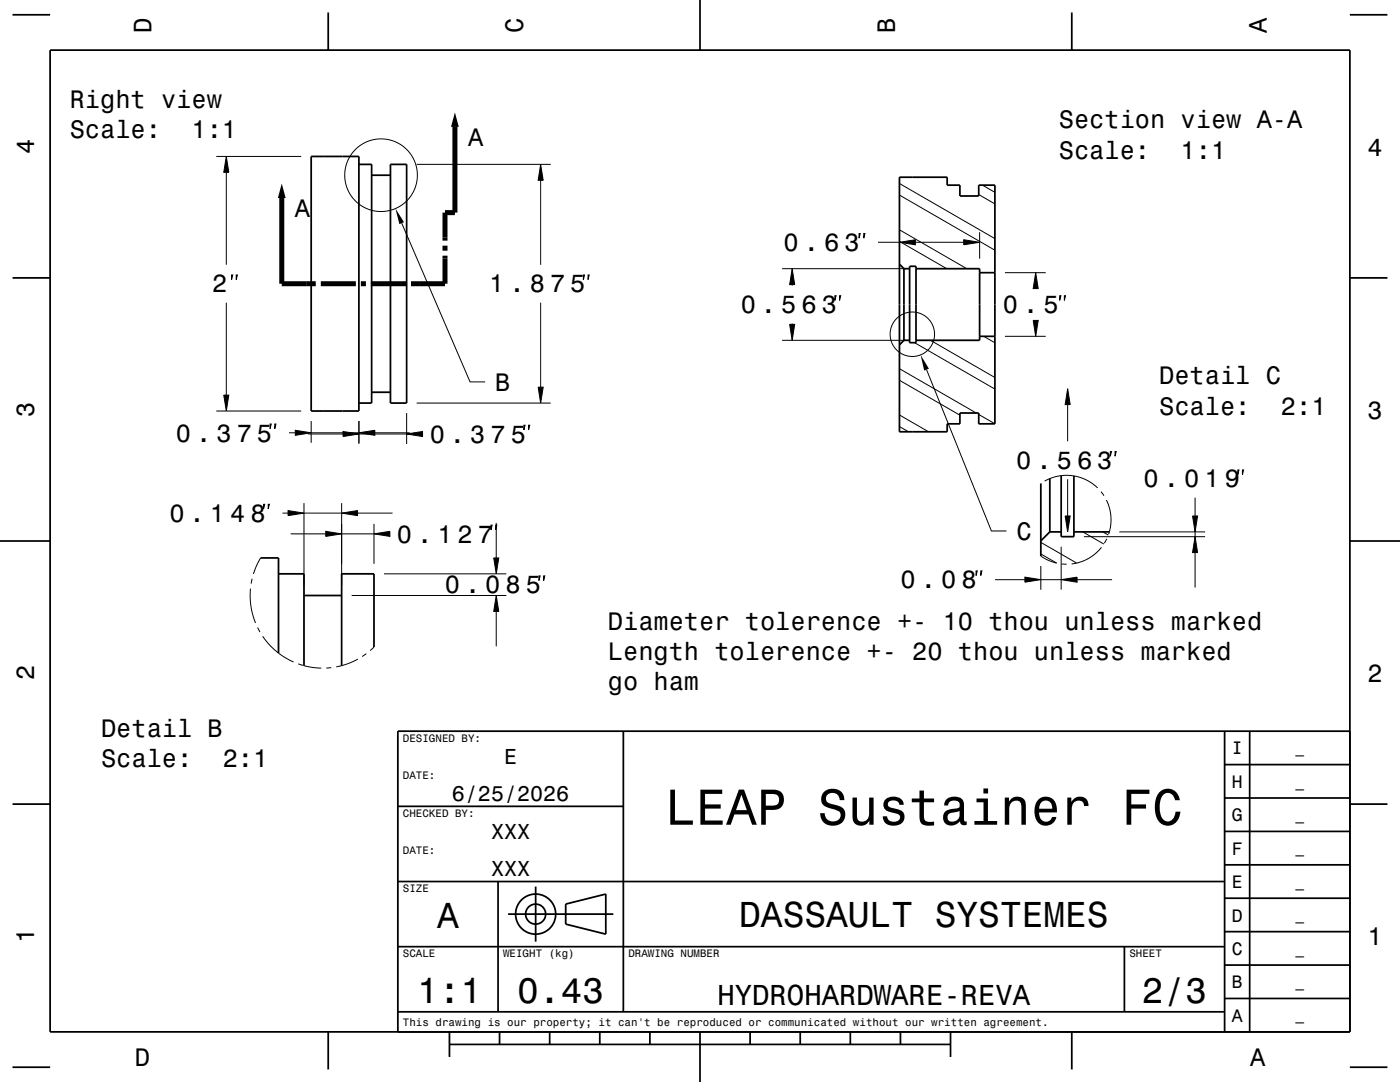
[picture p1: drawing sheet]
<svg xmlns="http://www.w3.org/2000/svg" width="279mm" height="216mm" viewBox="0 0 279 216" stroke-linecap="round" stroke-linejoin="round" font-family="sans-serif">
<g fill="none" stroke="#000" stroke-width=".2">
<path d="M43.2 31.2h16.9M45.2 31.2l.5 3.2h-1zM45.2 34.4v18.4M83.2 32.8h26.7M107.9 32.8l.5 3.2h-1zM107.9 36v16.8M179.5 36.6l19.1 11M179.5 38.9l19.1 11M195.3 38.8l3.3 1.9M196.1 36.9l2.5 1.5M46.2 54.9h.2l-.2 .9zM47.1 54.9h.3l-.3 .9z"/>
<path d="M80.2 44.5l13.6 31.7h3M116.4 54.9h.3l-.3 .9zM117.4 54.9h.2l-.2 .9zM156.1 53.6h24.7M158.1 53.6l.5 3.2h-1zM158.1 56.8v.2M166.6 59h.2l-.2 .9zM167.6 59h.2l-.2 .9zM171.4 46.6h.3l-.3 .9zM172.4 46.6h.2l-.2 .9zM175.2 48.3h4.3M179.5 48.3l3.2-.5v1z"/>
<path d="M179.5 45.9l13.4 7.7M179.5 48.2l9.4 5.4M182.7 48.3h9.6M192.3 47.8l3.2 .5-3.2 .5zM195.5 46.3v5.3M200.6 54.4h8.1M206.7 54.4l.5 3.2h-1zM211.5 59h.2l-.2 .9zM212.4 59h.3l-.3 .9zM44.7 78.8h1l-.5 3.2zM45.2 60.4v18.4M107.4 77.3h1l-.5 3.1z"/>
<path d="M107.9 60.4v16.9M156.1 67.9h24.7M157.6 64.7h1l-.5 3.2zM158.1 64.5v.2M179.5 73.6l15.3 8.8M179.5 75.9l12.1 6.9M182.5 68.4l16.1 9.2M184.9 73.8l13 32.1h3M185.7 67.9l12.9 7.4M196.3 67.1l2.3 1.3M200.6 67.1h8.1M206.2 63.9h1l-.5 3.2z"/>
<path d="M213.1 77.6l.5 3.1h-1zM43.2 82h16.9M53.9 84.6h.2l-.2 .9zM54.8 84.6h.3l-.3 .9zM57.7 86.4h1.2M58.9 85.9l3.2 .5-3.2 .5zM61.5 86.6h7M62.1 84v4.4M62.1 86.4h9.5M68.5 86.1l3.1 .5-3.1 .5zM71.6 86.4l3.2-.5v1zM71.6 84v4.6"/>
<path d="M71.6 86.6h9.6M74.8 86.4h7M81.2 86.6l3.1-.5v1zM81.2 82.4v6.2M83.2 80.4h26.7M104.6 84.9h.2l-.2 .9zM105.5 84.9h.2l-.2 .9zM179.5 82.8l5.8 3.4M179.5 85.1l1.8 1.1M195.3 82.7l3.3 1.9M207.8 96.4l-.1 .1M208.5 96a8.9 8.9 0 0 1 10.6 1.4"/>
<path d="M213.1 80.7v7.4M213.1 95.6v7.4M219.7 98.1l.6 .8M220.8 99.8a8.9 8.9 0 0 1 .5 6.8M221.6 90.1h.2l-.2 .9zM222.5 90.1h.3l-.3 .9zM238.5 99.3v3.7M247 93.8h.3l-.3 .9zM248 93.8h.2l-.2 .9zM50 117.5l-.1 1.7 .2 1.7 .3 1.5 .6 1.9M50.3 115.5l-.2 1M52 111.3l-.8 1.6-.6 1.6"/>
<path d="M52.6 100.6h.2l-.2 1zM53.5 100.6h.3l-.3 1zM56.4 102.4h1.1M57.5 101.9l3.2 .5-3.2 .5zM58 106.5h7M60.7 100.4v16.4M60.7 102.4h7.5M65 106l3.2 .5-3.2 .5zM68.2 102.4l3.2-.5v1zM68.2 100.4v16.4M68.2 106.5h6.4M70.2 118.8h30.8"/>
<path d="M71.4 102.4h6.9M74.6 106.5l3.2-.5v1zM74.6 104.5v8M76.6 114.5h24.4M98 104.8h.2l-.2 .9zM98.5 111.3h1l-.5 3.2zM98.9 104.8h.3l-.3 .9zM99 118.8l.5 3.2h-1zM99 104.3v7M107.6 114.9h.2l-.2 .9zM108.5 114.9h.2l-.2 .9zM194.8 113.9h.2l-.2 .9z"/>
<path d="M195.7 113.9h.3l-.3 .9zM198.6 115.7h5.9M204.5 115.2l3.2 .5-3.2 .5zM207.7 110.5l3.2 1.9-1.7-.6-1.5-.9M207.7 108.2l7.2 4.2M207.7 112.9v4.8M207.7 115.7h4.1M211.8 115.7l3.2-.5v1zM211.8 109.1v8.6M211.9 112.5l1 .1M212.6 103h1l-.5 3.1zM215 115.7h6.9"/>
<path d="M216.1 106.1l4.2 2.5M216.3 107.1h24.2M219.8 109.2a8.9 8.9 0 0 1-5.9 3.3M220.1 106.1l1.1 .7M220.9 107.5l-.5 .9M223.4 106.1h17.1M238 103h1l-.5 3.1zM238.5 107.1l.5 3.2h-1zM238.5 106.1v1M238.5 110.3v6.9M51.4 125.2l.5 .9M52.4 126.9l1.2 1.6 1.5 1.4 1.7 1.3 1.8 .9"/>
<path d="M59.5 132.5l1 .3M60.6 132.8l1.8 .4 1.7 .1M66.1 133.2l-1 .1M71.4 131.5l-2 1-2.3 .6M73.1 130.4l-.8 .6M74.6 129.1l-.7 .7M99 122v7"/>
<circle cx="76" cy="35" r="7.3"/>
<circle cx="182.1" cy="66.7" r="4.4"/>
</g>
<g fill="none" stroke="#000" stroke-width=".35">
<path d="M2.5 2.9h7.5M10 10h259.4v195.9h-259.4zM65.5 2.5v7.5M139.7 0v10M213.9 2.5v7.5M269.4 2.9h7.5M62.1 31.2h9.5v50.8h-9.5zM71.6 32.8h2.6v47.6h-2.6M74.2 35h3.7M77.9 32.8h3.3v47.6h-3.3zM179.5 35.4h9.5v1.5h2.6v2.2h3.7v-2.2h3.3v47.7h-3.3v-2.2h-3.7v2.2h-2.6v1.6h-9.5zM2.5 55.4h7.5"/>
<path d="M179.5 52.7l.9 .9M180.4 53.6v14.3M180.4 53.6h1.1M181.5 53.1h1.3v15.3h-1.3zM182.8 53.6h12.7v14.3h-12.7M195.5 54.4h3.1M269.4 55.4h7.5M74.2 78.3h3.7M180.4 67.9l-.9 .9M180.4 67.9h1.1M195.5 67.1h3.1M207.7 96.5v14.4"/>
<path d="M209.5 95.5v10.6M211.8 94.9v12.2h2.5v-12.1M0 107.9h10M52 111.3h3.6v19M55.6 114.5h5.1v18.3M60.7 118.8h7.5M209.5 106.1h2.3M209.5 106.1l-1.8 1.8M214.3 106.1h7.1M269.4 107.9h10M74.6 129.1v-14.6h-6.4v18.3M124.4 145.9v56"/>
<path d="M244.4 159.2h25M244.4 152.6h25M244.4 145.9v60M249.4 145.9v60M269.4 145.9h-190v60M2.5 160.5h7.5M79.4 175.9h165M79.4 160.9h45M99.4 175.9v26M106.9 176.9v11M244.4 179.2h25M244.4 172.6h25"/>
<path d="M244.4 165.9h25M269.4 160.5h7.5M79.4 188.9h165M101.4 182.4h21M112.9 180.4l8-2v8l-8-2zM224.4 188.9v13M244.4 199.2h25M244.4 192.6h25M244.4 185.9h25M2.5 213h7.5M65.5 205.9v7.5M79.4 201.9h165"/>
<path d="M89.7 208.4h100M89.7 205.9v5M99.7 205.9v2.5M109.7 205.9v2.5M119.7 205.9v2.5M129.7 205.9v2.5M139.7 205.9v10M149.7 205.9v2.5M159.7 205.9v2.5M169.7 205.9v2.5M179.7 205.9v2.5M189.7 205.9v5"/>
<path d="M213.9 205.9v7.5M269.4 213h7.5"/>
<circle cx="106.9" cy="182.4" r="2"/>
<circle cx="106.9" cy="182.4" r="4"/>
</g>
<path d="M56.2 39.5v17.1h6.8M90.8 25.3v17.1h-2v5.6M64 56.6h7M72 56.6h1M74 56.6h7M88.8 51v5.6h-6.8M88.8 49v1" fill="none" stroke="#000" stroke-width="1" stroke-linecap="butt"/>
<g fill="#000">
<path d="M45.2 31.2l.5 3.2h-1z" fill-rule="evenodd"/>
<path d="M56.2 36.6l.8 2.9h-1.5z" fill-rule="evenodd"/>
<path d="M90.8 22.4l.8 2.9h-1.6z" fill-rule="evenodd"/>
<path d="M107.9 32.8l.5 3.2h-1z" fill-rule="evenodd"/>
<path d="M78.9 41.6l1.7 2.7-.9 .4z" fill-rule="evenodd"/>
<path d="M158.1 53.6l.5 3.2h-1z" fill-rule="evenodd"/>
<path d="M179.5 48.3l3.2-.5v1z" fill-rule="evenodd"/>
<path d="M192.3 47.8l3.2 .5-3.2 .5z" fill-rule="evenodd"/>
<path d="M206.7 54.4l.5 3.2h-1z" fill-rule="evenodd"/>
<path d="M44.7 78.8h1l-.5 3.2z" fill-rule="evenodd"/>
<path d="M107.4 77.3h1l-.5 3.1z" fill-rule="evenodd"/>
<path d="M157.6 64.7h1l-.5 3.2z" fill-rule="evenodd"/>
<path d="M183.7 70.8l1.7 2.8-1 .3z" fill-rule="evenodd"/>
<path d="M206.2 63.9h1l-.5 3.2z" fill-rule="evenodd"/>
<path d="M58.9 85.9l3.2 .5-3.2 .5z" fill-rule="evenodd"/>
<path d="M68.5 86.1l3.1 .5-3.1 .5z" fill-rule="evenodd"/>
<path d="M71.6 86.4l3.2-.5v1z" fill-rule="evenodd"/>
<path d="M81.2 86.6l3.1-.5v1z" fill-rule="evenodd"/>
<path d="M213.1 77.6l.5 3.1h-1z" fill-rule="evenodd"/>
<path d="M57.5 101.9l3.2 .5-3.2 .5z" fill-rule="evenodd"/>
<path d="M65 106l3.2 .5-3.2 .5z" fill-rule="evenodd"/>
<path d="M68.2 102.4l3.2-.5v1z" fill-rule="evenodd"/>
<path d="M74.6 106.5l3.2-.5v1z" fill-rule="evenodd"/>
<path d="M98.5 111.3h1l-.5 3.2z" fill-rule="evenodd"/>
<path d="M204.5 115.2l3.2 .5-3.2 .5z" fill-rule="evenodd"/>
<path d="M212.6 103h1l-.5 3.1z" fill-rule="evenodd"/>
<path d="M211.8 115.7l3.2-.5v1z" fill-rule="evenodd"/>
<path d="M238 103h1l-.5 3.1z" fill-rule="evenodd"/>
<path d="M238.5 107.1l.5 3.2h-1z" fill-rule="evenodd"/>
<path d="M99 118.8l.5 3.2h-1z" fill-rule="evenodd"/>
</g>
<text font-size="10.1" x="132.8" y="164.6">LEAP Sustainer FC</text>
<g font-size="7.2">
<text x="87.2" y="185.2">A</text>
<text x="147.5" y="185">DASSAULT SYSTEMES</text>
<text x="83.2" y="200.2">1:1</text>
<text x="103.2" y="200.2">0.43</text>
<text x="227.9" y="200.2">2/3</text>
</g>
<text font-size="5.8" x="143.2" y="200.5">HYDROHARDWARE-REVA</text>
<g font-size="5">
<text x="30.2" y="6.5" transform="rotate(-90 30.2 6.5)">D</text>
<text x="104.4" y="6.5" transform="rotate(-90 104.4 6.5)">C</text>
<text x="178.6" y="6.5" transform="rotate(-90 178.6 6.5)">B</text>
<text x="252.8" y="6.5" transform="rotate(-90 252.8 6.5)">A</text>
<text x="13.9" y="21.5">Right view</text>
<text x="13.9" y="27.5">Scale:</text>
<text x="38.2" y="27.5">1:1</text>
<text x="93.4" y="29.1">A</text>
<text x="211.3" y="25.6">Section view A-A</text>
<text x="6.8" y="30.7" transform="rotate(-90 6.8 30.7)">4</text>
<text x="211.3" y="31.7">Scale:</text>
<text x="235.6" y="31.7">1:1</text>
<text x="272.9" y="31">4</text>
<text x="58.9" y="43.3">A</text>
<text x="156.4" y="50.1">0 . 6 3</text>
<text x="42.4" y="58.4">2</text>
<text x="97.6" y="58.4">1 . 8 7 5</text>
<text x="147.8" y="62.5">0 . 5 6 3</text>
<text x="200.2" y="62.5">0 . 5</text>
<text x="231.3" y="76.7">Detail C</text>
<text x="6.8" y="83.2" transform="rotate(-90 6.8 83.2)">3</text>
<text x="98.8" y="78">B</text>
<text x="231.3" y="82.8">Scale:</text>
<text x="255.6" y="82.8">2:1</text>
<text x="272.9" y="83.5">3</text>
<text x="35.1" y="88.1">0 . 3 7 5</text>
<text x="85.8" y="88.3">0 . 3 7 5</text>
<text x="202.8" y="93.6">0 . 5 6 3</text>
<text x="228.2" y="97.3">0 . 0 1 9</text>
<text x="33.8" y="104.1">0 . 1 4 8</text>
<text x="202.9" y="107.8">C</text>
<text x="79.2" y="108.3">0 . 1 2 7</text>
<text x="88.8" y="118.4">0 . 0 8 5</text>
<text x="179.7" y="117.4">0 . 0 8</text>
<text x="121.3" y="125.6">Diameter tolerence +- 10 thou unless marked</text>
<text x="121.3" y="131.7">Length tolerence +- 20 thou unless marked</text>
<text x="6.8" y="135.7" transform="rotate(-90 6.8 135.7)">2</text>
<text x="121.3" y="137.7">go ham</text>
<text x="272.9" y="136">2</text>
<text x="20.2" y="147">Detail B</text>
<text x="20.2" y="153">Scale:</text>
<text x="44.5" y="153">2:1</text>
<text x="6.8" y="188.2" transform="rotate(-90 6.8 188.2)">1</text>
<text x="272.9" y="188.5">1</text>
<text x="26.9" y="212.7">D</text>
<text x="249.5" y="212.7">A</text>
</g>
<g font-size="4.3">
<text x="100.6" y="152.4">E</text>
<text x="90.2" y="159.9">6/25/2026</text>
<text x="98" y="167.4">XXX</text>
<text x="98" y="174.9">XXX</text>
</g>
<g font-size="3.6">
<text x="245.8" y="150.5">I</text>
<text x="245.8" y="157.2">H</text>
<text x="245.8" y="163.9">G</text>
<text x="245.8" y="170.5">F</text>
<text x="245.8" y="177.2">E</text>
<text x="245.8" y="183.9">D</text>
<text x="245.8" y="190.5">C</text>
<text x="245.8" y="197.2">B</text>
<text x="245.8" y="203.9">A</text>
</g>
<g font-size="2.9">
<text x="258.5" y="150.3">_</text>
<text x="258.5" y="156.9">_</text>
<text x="258.5" y="163.6">_</text>
<text x="258.5" y="170.3">_</text>
<text x="258.5" y="176.9">_</text>
<text x="258.5" y="183.6">_</text>
<text x="258.5" y="190.3">_</text>
<text x="258.5" y="196.9">_</text>
<text x="258.5" y="203.6">_</text>
</g>
<g font-size="2.2">
<text x="80.4" y="148">DESIGNED BY:</text>
<text x="80.4" y="155.5">DATE:</text>
<text x="80.4" y="163">CHECKED BY:</text>
<text x="80.4" y="170.5">DATE:</text>
<text x="80.4" y="178">SIZE</text>
<text x="80.4" y="191">SCALE</text>
<text x="100.4" y="191">WEIGHT (kg)</text>
<text x="125.4" y="191">DRAWING NUMBER</text>
<text x="225.4" y="191">SHEET</text>
<text x="80.4" y="204.7">This drawing is our property; it can't be reproduced or communicated without our written agreement.</text>
</g>
</svg>
